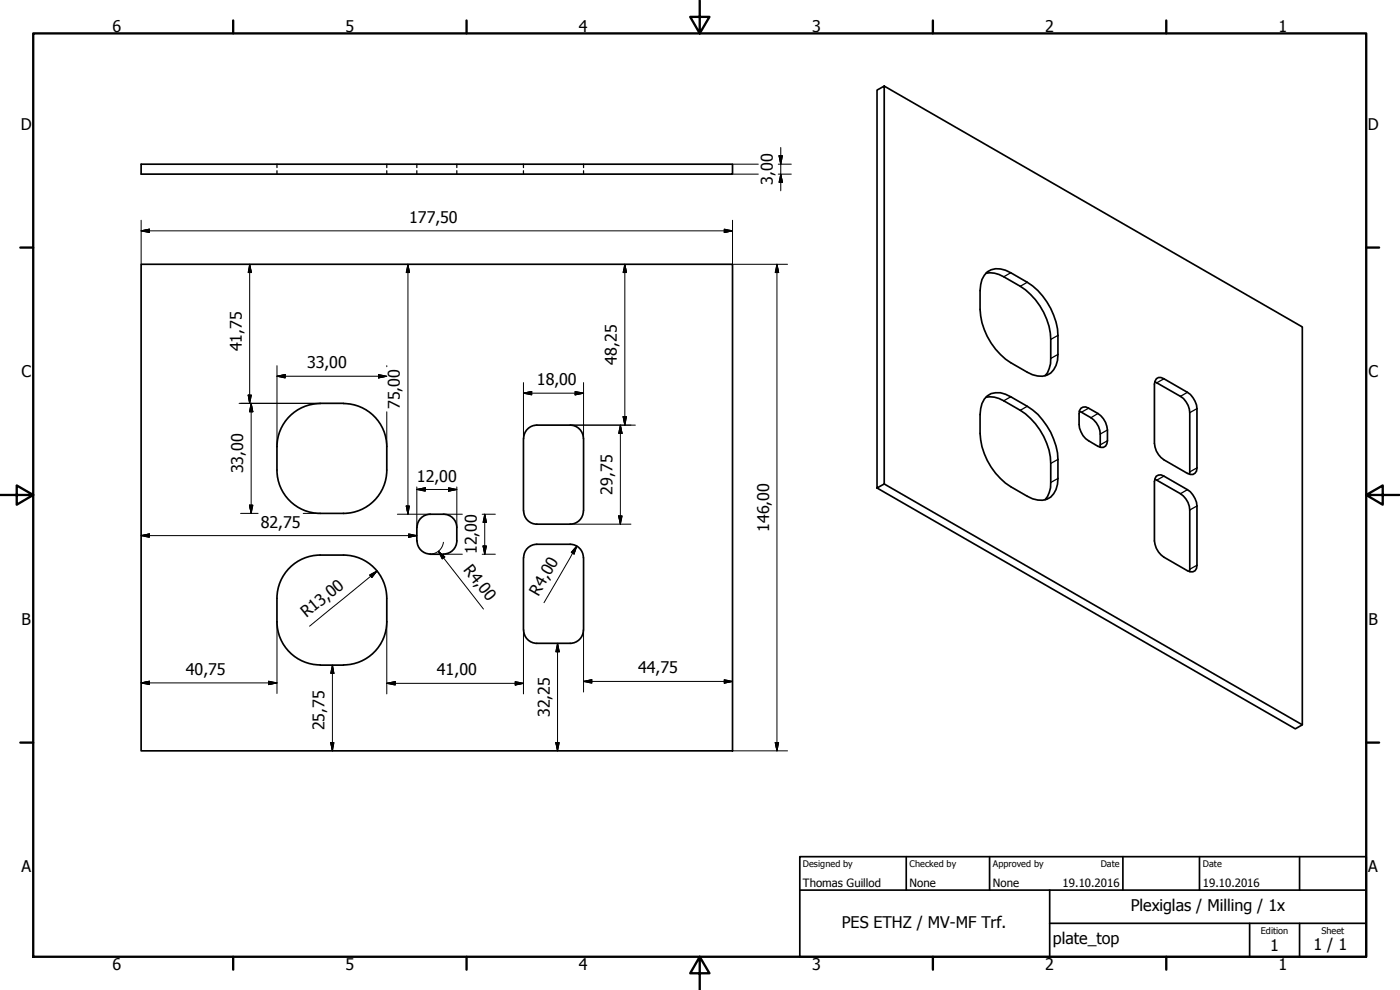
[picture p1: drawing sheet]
<svg xmlns="http://www.w3.org/2000/svg" width="420mm" height="297mm" viewBox="0 0 420 297" stroke-linecap="round" stroke-linejoin="round" font-family="sans-serif">
<!-- layer: Visible (ISO) -->
<g fill="none" stroke="#000" stroke-width=".51">
<path d="M265.4 25.8l-2.2 1.2v119.4l2.2-1.2v-119.4l125.4 72.3v119.4l-2.1 1.2-125.5-72.3M42.4 49.3h177.4v2.9h-177.4zM42.4 79.3h177.4v146h-177.4zM294.1 87.2v5.7M301.2 83l5 2.9M303.3 81.8l5 2.9M303.3 119a23.7 23.7 0 0 1 10.9 8.8 20.4 20.4 0 0 1 3.3 10v5.8M303.3 108.8l5 2.9M315.3 101.8v5.8M317.5 100.6v5.7M346.5 115.2v17.8M347.2 114.9l7.1 4"/>
<path d="M349.3 113.7l7.1 4M83.1 134v7a13 13 0 0 0 13 13h7a13 13 0 0 0 13-12.9v-7.1M96.1 121h7M96.1 121.1a13 13 0 0 0-13 13M103.1 121.1a13 13 0 0 1 13 13M157.1 131.6v21.7M161.1 127.6h10M161.1 127.6a4 4 0 0 0-3.9 3.9M171.1 127.6a4 4 0 0 1 4 3.9M175.1 131.6v21.7M294.1 124.4v5.7M301.2 120.3l5 2.8"/>
<path d="M315.3 139.1v5.7M323.8 124.1v3.3M324.5 123.7l2.9 1.6M326.7 122.5l2.8 1.6M326.7 132.3l2.8 1.6M330.2 130.2v3.3M332.4 129v3.3M349.3 138l7.1 4M357.1 123.8v17.8M359.2 122.6v17.8M125.1 158.3v4M125.2 158.3a4 4 0 0 1 3.9-4h4a4 4 0 0 1 4 4"/>
<path d="M137.1 158.3v4a4.1 4.1 0 0 1-4 4l-4-.1a4 4 0 0 1-3.9-3.9M157.2 153.3a4 4 0 0 0 3.9 4M161.1 157.3h10M175.1 153.3a4 4 0 0 1-4 4M265.4 145.2l125.4 72.3M303.3 146l5 2.9M346.5 144.5v17.8M347.2 144.1l7.1 4M349.3 142.9l7.1 4a6.4 6.4 0 0 1 2.8 4.9v17.8M357.1 153v17.8M157.1 167.3v21.7M161.1 163.3h10"/>
<path d="M161.1 163.3a4 4 0 0 0-3.9 4M171.1 163.3a4 4 0 0 1 4 4M175.1 167.3v21.7M349.3 167.2l7.1 4M96.1 199.6h7M96.1 199.5a13 13 0 0 1-13-13v-7a13 13 0 0 1 13-13h7a13 13 0 0 1 13 13v7a13 13 0 0 1-13 13M157.2 189.1a4 4 0 0 0 3.9 3.9M161.1 193h10M175.1 189.1a4 4 0 0 1-4 3.9"/>
</g>
<!-- layer: Hidden (ISO) -->
<path d="M83.1 49.3v1M83.1 51.2v1M116.1 49.3v1M116.1 51.2v1M125.1 49.3v1M125.1 51.2v1M137.1 49.3v1M137.1 51.2v1M157.1 49.3v1M157.1 51.2v1M175.1 49.3v1M175.1 51.2v1" fill="none" stroke="#000" stroke-width=".38"/>
<!-- layer: Visible Narrow (ISO) -->
<g fill="none" stroke="#000" stroke-width=".38">
<path d="M303.3 81.8l-2.1 1.2M308.3 84.7l-2.1 1.2M303.3 119l-2.1 1.3M317.5 100.6l-2.2 1.2M317.5 106.3l-2.2 1.3M349.3 113.7l-2.1 1.2M356.4 117.7l-2.1 1.2M308.3 121.9l-2.1 1.2M317.5 137.8l-2.2 1.3M326.7 122.5l-2.2 1.2M329.5 124.1l-2.1 1.2M332.4 129l-2.2 1.2"/>
<path d="M332.4 132.3l-2.2 1.2M359.2 122.6l-2.1 1.2M317.5 143.6l-2.2 1.2M349.3 142.9l-2.1 1.2M356.4 146.9l-2.1 1.2M359.2 151.8l-2.1 1.2M359.2 140.4l-2.1 1.2M359.2 169.6l-2.1 1.2"/>
</g>
<g fill="none" stroke="#000" stroke-width=".51">
<path d="M294.1 92.9a20.4 20.4 0 0 0 9.2 15.9M295.9 82a7.6 7.6 0 0 1 5.3 1M303.3 81.8a6.5 6.5 0 0 0-7-.2 7.1 7.1 0 0 0-2.2 5.6M306.2 85.9a20.2 20.2 0 0 1 9.1 15.9M308.3 84.7a20.4 20.4 0 0 1 9.2 15.9M295.9 119.2a7.6 7.6 0 0 1 5.3 1.1M303.3 119a5.7 5.7 0 0 0-7.9 .7l-.7 1.4-.6 3.3M315.3 107.6a7.6 7.6 0 0 1-1.7 5.2M317.5 106.3a5.8 5.8 0 0 1-4.6 6.6l-3-.5-1.6-.7M346.6 114.5l.6 .4M349.3 113.7l-.9-.4a1.7 1.7 0 0 0-1.9 1.9M354.3 118.9a6.2 6.2 0 0 1 2.8 4.9"/>
<path d="M356.4 117.7a6.4 6.4 0 0 1 2.8 4.9M294.1 130.1a20.4 20.4 0 0 0 9.2 15.9M306.2 123.1a20.2 20.2 0 0 1 9.1 16M323.8 127.4a6.4 6.4 0 0 0 2.9 4.9M323.9 123.4l.6 .3M326.7 122.5a1.75 1.75 0 0 0-2-.2 1.75 1.75 0 0 0-.9 1.8M327.4 125.3a6.2 6.2 0 0 1 2.8 4.9M329.5 124.1a6.4 6.4 0 0 1 2.9 4.9M330.2 133.5l-.1 .7M332.4 132.3a1.77 1.77 0 0 1-.9 1.8 1.77 1.77 0 0 1-2-.2M346.5 133a6.4 6.4 0 0 0 2.8 5M315.3 144.8a7.6 7.6 0 0 1-1.7 5.2"/>
<path d="M317.5 143.6a5.8 5.8 0 0 1-4.6 6.5l-3-.4-1.6-.8M346.6 143.8l.6 .3M349.3 142.9a1.76 1.76 0 0 0-2-.2 1.76 1.76 0 0 0-.8 1.8M354.3 148.1a6.2 6.2 0 0 1 2.8 4.9M357.1 141.6l-.1 .7M359.2 140.4a1.77 1.77 0 0 1-.8 1.8 1.77 1.77 0 0 1-2-.2M346.5 162.3a6.4 6.4 0 0 0 2.8 4.9M357.1 170.8l-.1 .7M359.2 169.6l-.1 .9a1.74 1.74 0 0 1-2.7 .7"/>
</g>
<!-- layer: Border (ISO) -->
<g fill="none" stroke="#000" stroke-width=".7">
<path d="M10 10h400v277.1h-400zM70 6.1v3.9M140 6.1v3.9M210 0v10l-2.9-4.9h5.8l-2.9 4.9M280 6.1v3.9M350 6.1v3.9M6.1 74.3h3.9M410 74.3h3.9M0 148.5h10l-5-2.8v5.7l5-2.9M410 148.5l5 2.9v-5.7l-5 2.8h10M6.1 222.8h3.9M410 222.8h3.9"/>
<path d="M70 287.1v3.8M140 287.1v3.8M210 287.1l2.9 4.9h-5.8l2.9-4.9v9.9M280 287.1v3.8M350 287.1v3.8"/>
</g>
<!-- layer: Title (ISO) -->
<path d="M240 257h170v30.1h-170zM272 257v10.1M297 257v10.1M337 257v10.1M360 257v10.1M390 257v10.1M240 267.1h170M315 277h95M315 267.1v20M375 277v10.1M390 277v10.1" fill="none" stroke="#000" stroke-width=".51"/>
<!-- layer: Dimension (ISO) -->
<g fill="none" stroke="#000" stroke-width=".3">
<path d="M219.8 49.3h7.8M219.8 52.2h7.8M233.6 49.3h3.9M233.6 52.2h3.9M233.8 46.7h1l-.5 2.6zM234.3 52.2l.5 2.5h-1zM234.3 44.2v13.1M42.4 69.3l2.4-.5v1zM42.4 69.3h177.4M42.4 66.1v13.2M74.9 79.3l.5 2.5h-.9zM74.9 79.3v41.7"/>
<path d="M122.4 79.3l.5 2.5h-1zM122.4 79.3v75M187.5 79.3l.5 2.5h-1zM187.5 79.3v48.3M217.4 68.8l2.4 .5-2.4 .5zM219.8 66.1v13.2h16.5M233.2 79.3l.5 2.5h-1zM233.2 79.3v146M74.5 118.5h.9l-.5 2.5zM83.1 112.9l2.5-.5v1zM83.1 109.7v24.3M115.7 112.8l-2.1-.4v1l2.1-.5h-32.6"/>
<path d="M116.1 109.7v.3M157.1 118l2.5-.5v1zM157.1 118h18M157.1 114.8v16.8M172.6 117.5l2.5 .5-2.5 .5zM175.1 114.8v16.8M71.8 121h24.3M75.4 121l.5 2.6h-1zM75.4 121v33M116.1 123.6v10.4M171.1 127.6h19.6M186.2 127.6l.5 2.4h-1z"/>
<path d="M186.2 127.6v29.7M187 125h1l-.5 2.6zM72.2 154h5.3M74.9 151.6h1l-.5 2.4zM91 154h5.1M119.3 154.3h9.8M121.9 151.8h1l-.5 2.5zM125.1 146.9l2.5-.5v1zM125.1 146.9h12M125.1 146.1v12.2M133.1 154.3h5.6M134.6 146.4l2.5 .5-2.5 .5z"/>
<path d="M137.1 146.1v12.2M144.7 154.3h4M145.5 154.3l.5 2.5h-1zM145.5 154.3v12M171.1 157.3h18.3M185.7 154.8h1l-.5 2.5zM42.4 160.7l2.4-.5v1zM42.4 160.7h82.7M110.9 172.5l2.3-1.2-1.6 2zM113.2 171.3l-20.3 16.6M122.6 160.2l2.5 .5-2.5 .5zM131.6 165.4l1.9 1.7-.8 .6z"/>
<path d="M131.6 165.4l13.5 17.3M133.1 162.7a4 4 0 0 1-4 3.5M133.5 166.3h5.2M144.7 166.3h4M145 163.8h1l-.5 2.5zM173.1 163.8l-.8 2.4-.9-.5zM173.1 163.8l-9.8 17M83.1 186.5v21.6M99.8 199.6l.4 2.4h-.9zM99.8 199.6v25.7M116.1 186.5v21.7M157.1 189v19.2"/>
<path d="M167.3 193l.5 2.6h-1zM167.3 193v32.3M175.1 189v18.6M42.4 204.9l2.4-.5v1zM42.4 204.9h40.7M80.6 204.4l2.5 .5-2.5 .5zM116.1 205l2.5-.5v1zM116.1 205h41M154.6 204.5l2.5 .5-2.5 .5zM175.1 204.5l2.5-.6v1.1zM175.1 204.5h44.7M217.4 203.9l2.4 .6-2.4 .5z"/>
<path d="M99.3 222.8h.9l-.4 2.5zM166.8 222.8h1l-.5 2.5zM219.8 225.3h16.5M232.7 222.8h1l-.5 2.5z"/>
</g>
<g fill="#000" stroke="#000" stroke-width=".3">
<path d="M233.8 46.7l.5 2.6zM233.8 46.7h1l-.5 2.6zM234.3 52.2l.5 2.5zM234.3 52.2l.5 2.5h-1zM42.4 69.3l2.4-.5zM42.4 69.3l2.4-.5v1zM217.4 69.8l2.4-.5zM217.4 68.8l2.4 .5-2.4 .5zM74.9 79.3l.5 2.5zM74.9 79.3l.5 2.5h-.9zM122.4 79.3l.5 2.5zM122.4 79.3l.5 2.5h-1z"/>
<path d="M187.5 79.3l.5 2.5zM187.5 79.3l.5 2.5h-1zM233.2 79.3l.5 2.5zM233.2 79.3l.5 2.5h-1zM74.5 118.5l.4 2.5zM74.5 118.5h.9l-.5 2.5zM83.1 112.9l2.5-.5zM83.1 112.9l2.5-.5v1zM113.6 113.4l2.5-.5zM113.6 112.4l2.5 .5-2.5 .5zM157.1 118l2.5-.5zM157.1 118l2.5-.5v1z"/>
<path d="M172.6 118.5l2.5-.5zM172.6 117.5l2.5 .5-2.5 .5zM75.4 121l.5 2.6zM75.4 121l.5 2.6h-1zM186.2 127.6l.5 2.4zM186.2 127.6l.5 2.4h-1zM187 125l.5 2.6zM187 125h1l-.5 2.6zM74.9 151.6l.5 2.4zM74.9 151.6h1l-.5 2.4zM121.9 151.8l.5 2.5zM121.9 151.8h1l-.5 2.5z"/>
<path d="M125.1 146.9l2.5-.5zM125.1 146.9l2.5-.5v1zM134.6 147.4l2.5-.5zM134.6 146.4l2.5 .5-2.5 .5zM145.5 154.3l.5 2.5zM145.5 154.3l.5 2.5h-1zM185.7 154.8l.5 2.5zM185.7 154.8h1l-.5 2.5zM42.4 160.7l2.4-.5zM42.4 160.7l2.4-.5v1zM113.2 171.3l-1.6 2zM110.9 172.5l2.3-1.2-1.6 2z"/>
<path d="M122.6 161.2l2.5-.5zM122.6 160.2l2.5 .5-2.5 .5zM131.6 165.4l1.9 1.7zM131.6 165.4l1.9 1.7-.8 .6zM145 163.8l.5 2.5zM145 163.8h1l-.5 2.5zM173.1 163.8l-.8 2.4zM173.1 163.8l-.8 2.4-.9-.5zM167.3 193l.5 2.6zM167.3 193l.5 2.6h-1zM42.4 204.9l2.4-.5zM42.4 204.9l2.4-.5v1z"/>
<path d="M80.6 205.4l2.5-.5zM80.6 204.4l2.5 .5-2.5 .5zM99.8 199.6l.4 2.4zM99.8 199.6l.4 2.4h-.9zM116.1 205l2.5-.5zM116.1 205l2.5-.5v1zM154.6 205.5l2.5-.5zM154.6 204.5l2.5 .5-2.5 .5zM175.1 204.5l2.5-.6zM175.1 204.5l2.5-.6v1.1zM217.4 205l2.4-.5zM217.4 203.9l2.4 .6-2.4 .5z"/>
<path d="M99.3 222.8l.5 2.5zM99.3 222.8h.9l-.4 2.5zM166.8 222.8l.5 2.5zM166.8 222.8h1l-.5 2.5zM232.7 222.8l.5 2.5zM232.7 222.8h1l-.5 2.5z"/>
</g>
<g font-size="4.8">
<text x="33.7" y="9.6">6</text>
<text x="103.7" y="9.6">5</text>
<text x="173.7" y="9.6">4</text>
<text x="243.7" y="9.6">3</text>
<text x="313.7" y="9.6">2</text>
<text x="383.7" y="9.6">1</text>
<text x="6.2" y="38.9">D</text>
<text x="410.5" y="38.9">D</text>
<text x="231.9" y="55.4" transform="rotate(-90 231.9 55.4)">3,00</text>
<text x="122.8" y="66.9">177,50</text>
<text x="72.6" y="105.4" transform="rotate(-90 72.6 105.4)">41,75</text>
<text x="6.4" y="113.1">C</text>
<text x="92.1" y="110.5">33,00</text>
<text x="185.1" y="109.4" transform="rotate(-90 185.1 109.4)">48,25</text>
<text x="410.7" y="113.1">C</text>
<text x="161.1" y="115.6">18,00</text>
<text x="120" y="122.8" transform="rotate(-90 120 122.8)">75,00</text>
<text x="73" y="142" transform="rotate(-90 73 142)">33,00</text>
<text x="125.1" y="144.5">12,00</text>
<text x="183.8" y="148.4" transform="rotate(-90 183.8 148.4)">29,75</text>
<text x="78.2" y="158.4">82,75</text>
<text x="230.8" y="159.6" transform="rotate(-90 230.8 159.6)">146,00</text>
<text x="143.1" y="166.3" transform="rotate(-90 143.1 166.3)">12,00</text>
<text x="138.9" y="170.9" transform="rotate(52 138.9 170.9)">R4,00</text>
<text x="161.6" y="179" transform="rotate(-60 161.6 179)">R4,00</text>
<text x="91.9" y="185.5" transform="rotate(-39 91.9 185.5)">R13,00</text>
<text x="6.4" y="187.4">B</text>
<text x="410.7" y="187.4">B</text>
<text x="55.8" y="202.5">40,75</text>
<text x="131.1" y="202.6">41,00</text>
<text x="191.5" y="202">44,75</text>
<text x="165" y="215.1" transform="rotate(-90 165 215.1)">32,25</text>
<text x="97.3" y="219.1" transform="rotate(-90 97.3 219.1)">25,75</text>
<text x="6.4" y="261.7">A</text>
<text x="410.7" y="261.7">A</text>
<text x="339.3" y="273.4">Plexiglas / Milling / 1x</text>
<text x="252.6" y="278.6">PES ETHZ / MV-MF Trf.</text>
<text x="316" y="283.4">plate_top</text>
<text x="381.2" y="285.3">1</text>
<text x="394.2" y="285">1 / 1</text>
<text x="33.7" y="290.9">6</text>
<text x="103.7" y="290.9">5</text>
<text x="173.7" y="290.9">4</text>
<text x="243.7" y="290.9">3</text>
<text x="313.7" y="290.9">2</text>
<text x="383.7" y="290.9">1</text>
</g>
<g font-size="3.4">
<text x="241" y="266">Thomas Guillod</text>
<text x="273" y="266">None</text>
<text x="298" y="266">None</text>
<text x="318.9" y="266">19.10.2016</text>
<text x="361" y="266">19.10.2016</text>
</g>
<g font-size="2.7">
<text x="241" y="260.1">Designed by</text>
<text x="273" y="260.1">Checked by</text>
<text x="298" y="260.1">Approved by</text>
<text x="330.3" y="260">Date</text>
<text x="361" y="260">Date</text>
<text x="378.4" y="280.1">Edition</text>
<text x="396.6" y="280.1">Sheet</text>
</g>
</svg>
